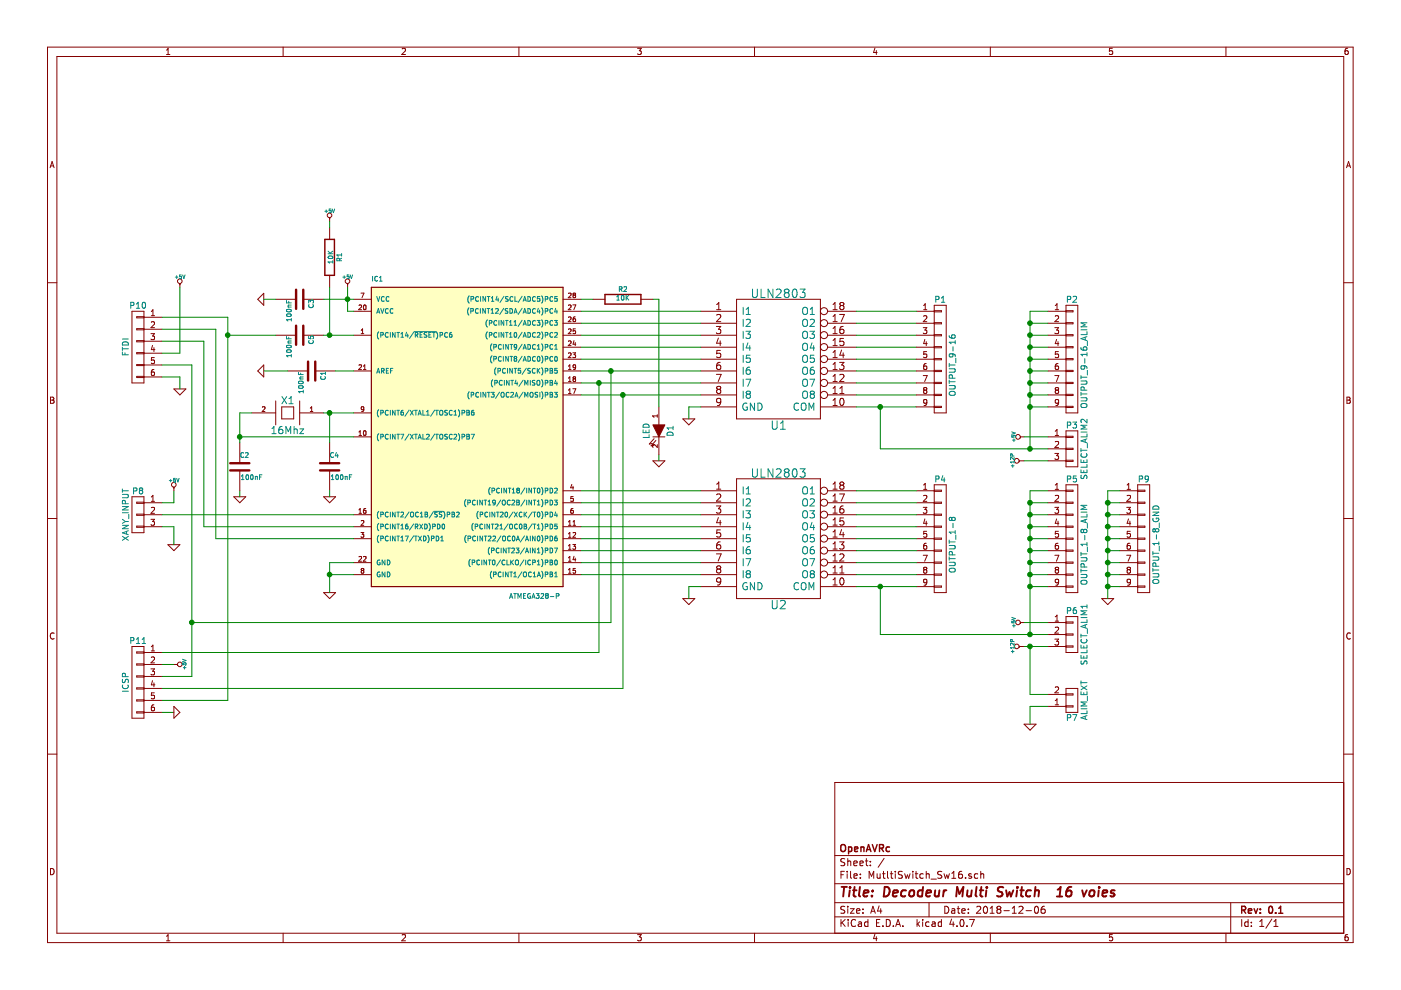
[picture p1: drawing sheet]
EESchema Schematic File Version 2
LIBS:MutltiSwitch_Sw16-rescue
LIBS:power
LIBS:device
LIBS:transistors
LIBS:conn
LIBS:linear
LIBS:regul
LIBS:74xx
LIBS:cmos4000
LIBS:adc-dac
LIBS:memory
LIBS:xilinx
LIBS:special
LIBS:microcontrollers
LIBS:dsp
LIBS:microchip
LIBS:analog_switches
LIBS:motorola
LIBS:texas
LIBS:intel
LIBS:audio
LIBS:interface
LIBS:digital-audio
LIBS:philips
LIBS:display
LIBS:cypress
LIBS:siliconi
LIBS:opto
LIBS:atmel
LIBS:contrib
LIBS:valves
LIBS:MutltiSwitch_Sw16-cache
EELAYER 25 0
EELAYER END
$Descr A4 11693 8268
encoding utf-8
Sheet 1 1
Title "Decodeur Multi Switch  16 voies"
Date "2018-12-06"
Rev "0.1"
Comp "OpenAVRc"
Comment1 ""
Comment2 ""
Comment3 ""
Comment4 ""
$EndDescr
$Comp
L ATMEGA328-P-RESCUE-MutltiSwitch_Sw16-RESCUE-MutltiSwitch_Sw16-RESCUE-MutltiSwitch_Sw16-RESCUE-MutltiSwitch_Sw16 IC1
U 1 1
P 3850 3600
F 0 "IC1" H 3100 4850 40  0000 L BNN
F 1 "ATMEGA328-P" H 4250 2200 40  0000 L BNN
F 2 "DIP-28_W7.62mm_LongPads" H 3850 3600 30  0001 C CIN
F 3 "" H 3850 3600 60  0001 C CNN
	1    3850 3600
	1    0    0    -1  
$EndComp
$Comp
L ULN2803 U2
U 1 1
P 6500 4500
F 0 "U2" H 6500 3950 70  0000 C CNN
F 1 "ULN2803" H 6500 5050 70  0000 C CNN
F 2 "DIP-18_W7.62mm_LongPads" H 6500 4500 60  0001 C CNN
F 3 "" H 6500 4500 60  0001 C CNN
	1    6500 4500
	1    0    0    -1  
$EndComp
$Comp
L ULN2803 U1
U 1 1
P 6500 3000
F 0 "U1" H 6500 2450 70  0000 C CNN
F 1 "ULN2803" H 6500 3550 70  0000 C CNN
F 2 "DIP-18_W7.62mm_LongPads" H 6500 3000 60  0001 C CNN
F 3 "" H 6500 3000 60  0001 C CNN
	1    6500 3000
	1    0    0    -1  
$EndComp
$Comp
L GND #PWR15
U 1 1
P 5750 3500
F 0 "#PWR15" H 5750 3500 30  0001 C CNN
F 1 "GND" H 5750 3430 30  0001 C CNN
F 2 "" H 5750 3500 60  0001 C CNN
F 3 "" H 5750 3500 60  0001 C CNN
	1    5750 3500
	1    0    0    -1  
$EndComp
$Comp
L GND #PWR16
U 1 1
P 5750 5000
F 0 "#PWR16" H 5750 5000 30  0001 C CNN
F 1 "GND" H 5750 4930 30  0001 C CNN
F 2 "" H 5750 5000 60  0001 C CNN
F 3 "" H 5750 5000 60  0001 C CNN
	1    5750 5000
	1    0    0    -1  
$EndComp
$Comp
L +5V #PWR13
U 1 1
P 2900 2400
F 0 "#PWR13" H 2900 2490 20  0001 C CNN
F 1 "+5V" H 2900 2490 30  0000 C CNN
F 2 "" H 2900 2400 60  0001 C CNN
F 3 "" H 2900 2400 60  0001 C CNN
	1    2900 2400
	1    0    0    -1  
$EndComp
$Comp
L C C1
U 1 1
P 2600 3100
F 0 "C1" H 2600 3200 40  0000 L CNN
F 1 "100nF" H 2606 3015 40  0000 L CNN
F 2 "C_1206" H 2638 2950 30  0001 C CNN
F 3 "" H 2600 3100 60  0000 C CNN
	1    2600 3100
	0    1    1    0   
$EndComp
$Comp
L GND #PWR9
U 1 1
P 2200 3100
F 0 "#PWR9" H 2200 3100 30  0001 C CNN
F 1 "GND" H 2200 3030 30  0001 C CNN
F 2 "" H 2200 3100 60  0001 C CNN
F 3 "" H 2200 3100 60  0001 C CNN
	1    2200 3100
	0    1    1    0   
$EndComp
$Comp
L GND #PWR12
U 1 1
P 2750 4950
F 0 "#PWR12" H 2750 4950 30  0001 C CNN
F 1 "GND" H 2750 4880 30  0001 C CNN
F 2 "" H 2750 4950 60  0001 C CNN
F 3 "" H 2750 4950 60  0001 C CNN
	1    2750 4950
	1    0    0    -1  
$EndComp
$Comp
L QUARTZCMS4-RESCUE-MutltiSwitch_Sw16 X1
U 1 1
P 2400 3450
F 0 "X1" H 2400 3350 60  0000 C CNN
F 1 "16Mhz" H 2400 3600 60  0000 C CNN
F 2 "HC-39" H 2400 3450 60  0001 C CNN
F 3 "" H 2400 3450 60  0000 C CNN
	1    2400 3450
	-1   0    0    1   
$EndComp
$Comp
L C C4
U 1 1
P 2750 3900
F 0 "C4" H 2750 4000 40  0000 L CNN
F 1 "100nF" H 2756 3815 40  0000 L CNN
F 2 "C_1206" H 2788 3750 30  0001 C CNN
F 3 "" H 2750 3900 60  0000 C CNN
	1    2750 3900
	1    0    0    -1  
$EndComp
$Comp
L C C2
U 1 1
P 2000 3900
F 0 "C2" H 2000 4000 40  0000 L CNN
F 1 "100nF" H 2006 3815 40  0000 L CNN
F 2 "C_1206" H 2038 3750 30  0001 C CNN
F 3 "" H 2000 3900 60  0000 C CNN
	1    2000 3900
	1    0    0    -1  
$EndComp
$Comp
L GND #PWR7
U 1 1
P 2000 4150
F 0 "#PWR7" H 2000 4150 30  0001 C CNN
F 1 "GND" H 2000 4080 30  0001 C CNN
F 2 "" H 2000 4150 60  0001 C CNN
F 3 "" H 2000 4150 60  0001 C CNN
	1    2000 4150
	1    0    0    -1  
$EndComp
$Comp
L GND #PWR11
U 1 1
P 2750 4150
F 0 "#PWR11" H 2750 4150 30  0001 C CNN
F 1 "GND" H 2750 4080 30  0001 C CNN
F 2 "" H 2750 4150 60  0001 C CNN
F 3 "" H 2750 4150 60  0001 C CNN
	1    2750 4150
	1    0    0    -1  
$EndComp
$Comp
L C C3
U 1 1
P 2500 2500
F 0 "C3" H 2500 2600 40  0000 L CNN
F 1 "100nF" H 2506 2415 40  0000 L CNN
F 2 "C_1206" H 2538 2350 30  0001 C CNN
F 3 "" H 2500 2500 60  0000 C CNN
	1    2500 2500
	0    1    1    0   
$EndComp
$Comp
L +12P #PWR18
U 1 1
P 8550 3850
F 0 "#PWR18" H 8550 3820 30  0001 C CNN
F 1 "+12P" H 8550 3950 30  0000 C CNN
F 2 "" H 8550 3850 60  0001 C CNN
F 3 "" H 8550 3850 60  0001 C CNN
	1    8550 3850
	0    -1   -1   0   
$EndComp
$Comp
L CONN_01X03 P3
U 1 1
P 8950 3750
F 0 "P3" H 8950 3950 50  0000 C CNN
F 1 "SELECT_ALIM2" V 9050 3750 50  0000 C CNN
F 2 "Pin_Header_Straight_1x03_Pitch2.54mm" H 8950 3750 50  0001 C CNN
F 3 "" H 8950 3750 50  0000 C CNN
	1    8950 3750
	1    0    0    -1  
$EndComp
$Comp
L +5V #PWR17
U 1 1
P 8550 3650
F 0 "#PWR17" H 8550 3740 20  0001 C CNN
F 1 "+5V" H 8550 3740 30  0000 C CNN
F 2 "" H 8550 3650 60  0001 C CNN
F 3 "" H 8550 3650 60  0001 C CNN
	1    8550 3650
	0    -1   -1   0   
$EndComp
$Comp
L CONN_01X03 P8
U 1 1
P 1150 4300
F 0 "P8" H 1150 4500 50  0000 C CNN
F 1 "XANY_INPUT" V 1250 4300 50  0000 C CNN
F 2 "Pin_Header_Straight_1x03_Pitch2.54mm" H 1150 4300 50  0001 C CNN
F 3 "" H 1150 4300 50  0000 C CNN
	1    1150 4300
	-1   0    0    -1  
$EndComp
$Comp
L GND #PWR2
U 1 1
P 1450 4550
F 0 "#PWR2" H 1450 4550 30  0001 C CNN
F 1 "GND" H 1450 4480 30  0001 C CNN
F 2 "" H 1450 4550 60  0001 C CNN
F 3 "" H 1450 4550 60  0001 C CNN
	1    1450 4550
	1    0    0    -1  
$EndComp
$Comp
L +5V #PWR1
U 1 1
P 1450 4100
F 0 "#PWR1" H 1450 4190 20  0001 C CNN
F 1 "+5V" H 1450 4190 30  0000 C CNN
F 2 "" H 1450 4100 60  0001 C CNN
F 3 "" H 1450 4100 60  0001 C CNN
	1    1450 4100
	1    0    0    -1  
$EndComp
$Comp
L CONN_01X02 P7
U 1 1
P 8950 5850
F 0 "P7" H 8950 6000 50  0000 C CNN
F 1 "ALIM_EXT" V 9050 5850 50  0000 C CNN
F 2 "XT60_F" H 8950 5850 50  0001 C CNN
F 3 "" H 8950 5850 50  0000 C CNN
	1    8950 5850
	1    0    0    1   
$EndComp
$Comp
L C C5
U 1 1
P 2500 2800
F 0 "C5" H 2500 2900 40  0000 L CNN
F 1 "100nF" H 2506 2715 40  0000 L CNN
F 2 "C_1206" H 2538 2650 30  0001 C CNN
F 3 "" H 2500 2800 60  0000 C CNN
	1    2500 2800
	0    1    1    0   
$EndComp
$Comp
L R R1
U 1 1
P 2750 2150
F 0 "R1" V 2830 2150 40  0000 C CNN
F 1 "10K" V 2757 2151 40  0000 C CNN
F 2 "R_1206" V 2680 2150 30  0001 C CNN
F 3 "" H 2750 2150 30  0000 C CNN
	1    2750 2150
	1    0    0    -1  
$EndComp
$Comp
L +5V #PWR10
U 1 1
P 2750 1850
F 0 "#PWR10" H 2750 1940 20  0001 C CNN
F 1 "+5V" H 2750 1940 30  0000 C CNN
F 2 "" H 2750 1850 60  0001 C CNN
F 3 "" H 2750 1850 60  0001 C CNN
	1    2750 1850
	1    0    0    -1  
$EndComp
$Comp
L R R2
U 1 1
P 5200 2500
F 0 "R2" V 5280 2500 40  0000 C CNN
F 1 "10K" V 5207 2501 40  0000 C CNN
F 2 "R_1206" V 5130 2500 30  0001 C CNN
F 3 "" H 5200 2500 30  0000 C CNN
	1    5200 2500
	0    -1   -1   0   
$EndComp
$Comp
L LED D1
U 1 1
P 5500 3600
F 0 "D1" H 5500 3700 50  0000 C CNN
F 1 "LED" H 5500 3500 50  0000 C CNN
F 2 "LED_1206" H 5500 3600 60  0001 C CNN
F 3 "" H 5500 3600 60  0000 C CNN
	1    5500 3600
	0    1    1    0   
$EndComp
$Comp
L GND #PWR14
U 1 1
P 5500 3850
F 0 "#PWR14" H 5500 3850 30  0001 C CNN
F 1 "GND" H 5500 3780 30  0001 C CNN
F 2 "" H 5500 3850 60  0001 C CNN
F 3 "" H 5500 3850 60  0001 C CNN
	1    5500 3850
	1    0    0    -1  
$EndComp
$Comp
L +12P #PWR20
U 1 1
P 8550 5400
F 0 "#PWR20" H 8550 5370 30  0001 C CNN
F 1 "+12P" H 8550 5500 30  0000 C CNN
F 2 "" H 8550 5400 60  0001 C CNN
F 3 "" H 8550 5400 60  0001 C CNN
	1    8550 5400
	0    -1   -1   0   
$EndComp
$Comp
L CONN_01X03 P6
U 1 1
P 8950 5300
F 0 "P6" H 8950 5500 50  0000 C CNN
F 1 "SELECT_ALIM1" V 9050 5300 50  0000 C CNN
F 2 "Pin_Header_Straight_1x03_Pitch2.54mm" H 8950 5300 50  0001 C CNN
F 3 "" H 8950 5300 50  0000 C CNN
	1    8950 5300
	1    0    0    -1  
$EndComp
$Comp
L +5V #PWR19
U 1 1
P 8550 5200
F 0 "#PWR19" H 8550 5290 20  0001 C CNN
F 1 "+5V" H 8550 5290 30  0000 C CNN
F 2 "" H 8550 5200 60  0001 C CNN
F 3 "" H 8550 5200 60  0001 C CNN
	1    8550 5200
	0    -1   -1   0   
$EndComp
$Comp
L CONN_01X09 P1
U 1 1
P 7850 3050
F 0 "P1" H 7850 3600 50  0000 C CNN
F 1 "OUTPUT_9-16" V 7950 3050 50  0000 C CNN
F 2 "Pin_Header_Straight_1x09_Pitch2.54mm" H 7850 3050 50  0001 C CNN
F 3 "" H 7850 3050 50  0000 C CNN
	1    7850 3050
	1    0    0    -1  
$EndComp
$Comp
L CONN_01X09 P2
U 1 1
P 8950 3050
F 0 "P2" H 8950 3600 50  0000 C CNN
F 1 "OUTPUT_9-16_ALIM" V 9050 3050 50  0000 C CNN
F 2 "Pin_Header_Straight_1x09_Pitch2.54mm" H 8950 3050 50  0001 C CNN
F 3 "" H 8950 3050 50  0000 C CNN
	1    8950 3050
	1    0    0    -1  
$EndComp
$Comp
L CONN_01X09 P4
U 1 1
P 7850 4550
F 0 "P4" H 7850 5100 50  0000 C CNN
F 1 "OUTPUT_1-8" V 7950 4550 50  0000 C CNN
F 2 "Pin_Header_Straight_1x09_Pitch2.54mm" H 7850 4550 50  0001 C CNN
F 3 "" H 7850 4550 50  0000 C CNN
	1    7850 4550
	1    0    0    -1  
$EndComp
$Comp
L CONN_01X09 P5
U 1 1
P 8950 4550
F 0 "P5" H 8950 5100 50  0000 C CNN
F 1 "OUTPUT_1-8_ALIM" V 9050 4550 50  0000 C CNN
F 2 "Pin_Header_Straight_1x09_Pitch2.54mm" H 8950 4550 50  0001 C CNN
F 3 "" H 8950 4550 50  0000 C CNN
	1    8950 4550
	1    0    0    -1  
$EndComp
$Comp
L CONN_01X09 P9
U 1 1
P 9550 4550
F 0 "P9" H 9550 5100 50  0000 C CNN
F 1 "OUTPUT_1-8_GND" V 9650 4550 50  0000 C CNN
F 2 "Pin_Header_Straight_1x09_Pitch2.54mm" H 9550 4550 50  0001 C CNN
F 3 "" H 9550 4550 50  0000 C CNN
	1    9550 4550
	1    0    0    -1  
$EndComp
$Comp
L GND #PWR22
U 1 1
P 9250 5000
F 0 "#PWR22" H 9250 5000 30  0001 C CNN
F 1 "GND" H 9250 4930 30  0001 C CNN
F 2 "" H 9250 5000 60  0001 C CNN
F 3 "" H 9250 5000 60  0001 C CNN
	1    9250 5000
	1    0    0    -1  
$EndComp
$Comp
L GND #PWR21
U 1 1
P 8600 6050
F 0 "#PWR21" H 8600 6050 30  0001 C CNN
F 1 "GND" H 8600 5980 30  0001 C CNN
F 2 "" H 8600 6050 60  0001 C CNN
F 3 "" H 8600 6050 60  0001 C CNN
	1    8600 6050
	1    0    0    -1  
$EndComp
$Comp
L CONN_01X06 P10
U 1 1
P 1150 2900
F 0 "P10" H 1150 3250 50  0000 C CNN
F 1 "FTDI" V 1250 2900 50  0000 C CNN
F 2 "Pin_Header_Straight_2x03_Pitch2.54mm" H 1150 2900 50  0001 C CNN
F 3 "" H 1150 2900 50  0000 C CNN
	1    1150 2900
	-1   0    0    -1  
$EndComp
$Comp
L +5V #PWR5
U 1 1
P 1500 2400
F 0 "#PWR5" H 1500 2490 20  0001 C CNN
F 1 "+5V" H 1500 2490 30  0000 C CNN
F 2 "" H 1500 2400 60  0001 C CNN
F 3 "" H 1500 2400 60  0001 C CNN
	1    1500 2400
	1    0    0    -1  
$EndComp
$Comp
L GND #PWR6
U 1 1
P 1500 3250
F 0 "#PWR6" H 1500 3250 30  0001 C CNN
F 1 "GND" H 1500 3180 30  0001 C CNN
F 2 "" H 1500 3250 60  0001 C CNN
F 3 "" H 1500 3250 60  0001 C CNN
	1    1500 3250
	1    0    0    -1  
$EndComp
$Comp
L GND #PWR8
U 1 1
P 2200 2500
F 0 "#PWR8" H 2200 2500 30  0001 C CNN
F 1 "GND" H 2200 2430 30  0001 C CNN
F 2 "" H 2200 2500 60  0001 C CNN
F 3 "" H 2200 2500 60  0001 C CNN
	1    2200 2500
	0    1    1    0   
$EndComp
Wire Wire Line
	5850 3400 5750 3400
Wire Wire Line
	5750 3400 5750 3500
Wire Wire Line
	5850 4900 5750 4900
Wire Wire Line
	5750 4900 5750 5000
Wire Wire Line
	7150 2600 7650 2600
Wire Wire Line
	7650 2700 7150 2700
Wire Wire Line
	7150 2800 7650 2800
Wire Wire Line
	7650 2900 7150 2900
Wire Wire Line
	7150 3000 7650 3000
Wire Wire Line
	7650 3100 7150 3100
Wire Wire Line
	7150 3200 7650 3200
Wire Wire Line
	7650 3300 7150 3300
Wire Wire Line
	7650 4100 7150 4100
Wire Wire Line
	7150 4200 7650 4200
Wire Wire Line
	7650 4300 7150 4300
Wire Wire Line
	7150 4400 7650 4400
Wire Wire Line
	7650 4500 7150 4500
Wire Wire Line
	7150 4600 7650 4600
Wire Wire Line
	7650 4700 7150 4700
Wire Wire Line
	7150 4800 7650 4800
Wire Wire Line
	2700 2500 2950 2500
Wire Wire Line
	2950 4700 2750 4700
Wire Wire Line
	2750 4700 2750 4950
Wire Wire Line
	2950 4800 2750 4800
Connection ~ 2750 4800
Wire Wire Line
	2700 3450 2950 3450
Wire Wire Line
	2950 3650 2000 3650
Wire Wire Line
	2000 3450 2000 3700
Wire Wire Line
	2000 3450 2100 3450
Wire Wire Line
	2750 3700 2750 3450
Connection ~ 2750 3450
Connection ~ 2000 3650
Wire Wire Line
	2000 4100 2000 4150
Wire Wire Line
	2750 4100 2750 4150
Wire Wire Line
	2950 3100 2800 3100
Wire Wire Line
	2400 3100 2200 3100
Wire Wire Line
	2300 2500 2200 2500
Wire Wire Line
	8750 2600 8600 2600
Wire Wire Line
	8750 2700 8600 2700
Connection ~ 8600 2700
Wire Wire Line
	8600 2800 8750 2800
Connection ~ 8600 2800
Wire Wire Line
	8600 2900 8750 2900
Connection ~ 8600 2900
Wire Wire Line
	8600 3000 8750 3000
Connection ~ 8600 3000
Wire Wire Line
	8600 3100 8750 3100
Connection ~ 8600 3100
Wire Wire Line
	8600 3200 8750 3200
Connection ~ 8600 3200
Wire Wire Line
	8600 3300 8750 3300
Connection ~ 8600 3300
Wire Wire Line
	8750 3850 8550 3850
Wire Wire Line
	8600 2600 8600 3750
Wire Wire Line
	8550 3650 8750 3650
Wire Wire Line
	2700 2800 2950 2800
Wire Wire Line
	1900 2800 2300 2800
Wire Wire Line
	2900 2600 2950 2600
Wire Wire Line
	2900 2400 2900 2600
Connection ~ 2900 2500
Wire Wire Line
	2750 2400 2750 2800
Connection ~ 2750 2800
Wire Wire Line
	2750 1900 2750 1850
Wire Wire Line
	5850 2600 4850 2600
Wire Wire Line
	4850 2700 5850 2700
Wire Wire Line
	5850 2800 4850 2800
Wire Wire Line
	4850 2900 5850 2900
Wire Wire Line
	5850 3000 4850 3000
Wire Wire Line
	4850 3100 5850 3100
Wire Wire Line
	4850 3200 5850 3200
Wire Wire Line
	4850 3300 5850 3300
Wire Wire Line
	5850 4100 4850 4100
Wire Wire Line
	4850 4200 5850 4200
Wire Wire Line
	5850 4300 4850 4300
Wire Wire Line
	4850 4400 5850 4400
Wire Wire Line
	5850 4500 4850 4500
Wire Wire Line
	4850 4600 5850 4600
Wire Wire Line
	4850 4700 5850 4700
Wire Wire Line
	5850 4800 4850 4800
Wire Wire Line
	2950 4300 1350 4300
Wire Wire Line
	4950 2500 4850 2500
Wire Wire Line
	5500 3400 5500 2500
Wire Wire Line
	5500 2500 5450 2500
Wire Wire Line
	5500 3800 5500 3850
Wire Wire Line
	8550 5400 8750 5400
Wire Wire Line
	8550 5200 8750 5200
Wire Wire Line
	7150 3400 7650 3400
Wire Wire Line
	7350 5300 8750 5300
Wire Wire Line
	8750 4100 8600 4100
Wire Wire Line
	8750 4200 8600 4200
Connection ~ 8600 4200
Wire Wire Line
	8600 4300 8750 4300
Connection ~ 8600 4300
Wire Wire Line
	8600 4400 8750 4400
Connection ~ 8600 4400
Wire Wire Line
	8600 4500 8750 4500
Connection ~ 8600 4500
Wire Wire Line
	8600 4600 8750 4600
Connection ~ 8600 4600
Wire Wire Line
	8600 4700 8750 4700
Connection ~ 8600 4700
Wire Wire Line
	8600 4800 8750 4800
Connection ~ 8600 4800
Wire Wire Line
	8600 4100 8600 5300
Wire Wire Line
	8600 4900 8750 4900
Wire Wire Line
	7150 4900 7650 4900
Wire Wire Line
	7350 5300 7350 4900
Connection ~ 7350 4900
Wire Wire Line
	7350 3750 8750 3750
Wire Wire Line
	7350 3750 7350 3400
Connection ~ 7350 3400
Connection ~ 8600 3750
Connection ~ 8600 5300
Connection ~ 8600 4900
Wire Wire Line
	8750 3400 8600 3400
Connection ~ 8600 3400
Wire Wire Line
	9350 4100 9250 4100
Wire Wire Line
	9250 4100 9250 5000
Wire Wire Line
	9350 4200 9250 4200
Connection ~ 9250 4200
Wire Wire Line
	9350 4300 9250 4300
Connection ~ 9250 4300
Wire Wire Line
	9350 4400 9250 4400
Connection ~ 9250 4400
Wire Wire Line
	9350 4500 9250 4500
Connection ~ 9250 4500
Wire Wire Line
	9350 4600 9250 4600
Connection ~ 9250 4600
Wire Wire Line
	9350 4700 9250 4700
Connection ~ 9250 4700
Wire Wire Line
	9350 4800 9250 4800
Connection ~ 9250 4800
Wire Wire Line
	9350 4900 9250 4900
Connection ~ 9250 4900
Wire Wire Line
	8750 5800 8600 5800
Wire Wire Line
	8600 5800 8600 5400
Connection ~ 8600 5400
Wire Wire Line
	8750 5900 8600 5900
Wire Wire Line
	8600 5900 8600 6050
Wire Wire Line
	1800 4500 2950 4500
Wire Wire Line
	1800 4500 1800 2750
Wire Wire Line
	1800 2750 1350 2750
Wire Wire Line
	1350 2850 1700 2850
Wire Wire Line
	1700 2850 1700 4400
Wire Wire Line
	1700 4400 2950 4400
Wire Wire Line
	1450 4550 1450 4400
Wire Wire Line
	1450 4400 1350 4400
Wire Wire Line
	1450 4100 1450 4200
Wire Wire Line
	1450 4200 1350 4200
Wire Wire Line
	1350 2950 1500 2950
Wire Wire Line
	1500 2950 1500 2400
Wire Wire Line
	1350 3150 1500 3150
Wire Wire Line
	1500 3150 1500 3250
Wire Wire Line
	1350 3050 1600 3050
Wire Wire Line
	1600 3050 1600 5650
Wire Wire Line
	1600 5200 5100 5200
Wire Wire Line
	5100 5200 5100 3100
Connection ~ 5100 3100
$Comp
L CONN_01X06 P11
U 1 1
P 1150 5700
F 0 "P11" H 1150 6050 50  0000 C CNN
F 1 "ICSP" V 1250 5700 50  0000 C CNN
F 2 "Pin_Header_Straight_2x03_Pitch2.54mm" H 1150 5700 50  0001 C CNN
F 3 "" H 1150 5700 50  0000 C CNN
	1    1150 5700
	-1   0    0    -1  
$EndComp
Wire Wire Line
	5000 3200 5000 5450
Wire Wire Line
	5000 5450 1350 5450
Connection ~ 5000 3200
$Comp
L +5V #PWR3
U 1 1
P 1450 5550
F 0 "#PWR3" H 1450 5640 20  0001 C CNN
F 1 "+5V" H 1450 5640 30  0000 C CNN
F 2 "" H 1450 5550 60  0001 C CNN
F 3 "" H 1450 5550 60  0001 C CNN
	1    1450 5550
	0    1    1    0   
$EndComp
Wire Wire Line
	1350 5550 1450 5550
Wire Wire Line
	1600 5650 1350 5650
Connection ~ 1600 5200
Wire Wire Line
	5200 3300 5200 5750
Wire Wire Line
	5200 5750 1350 5750
Connection ~ 5200 3300
Wire Wire Line
	1900 2650 1900 5850
Wire Wire Line
	1900 2650 1350 2650
Wire Wire Line
	1900 5850 1350 5850
Connection ~ 1900 2800
Wire Wire Line
	1350 5950 1450 5950
$Comp
L GND #PWR4
U 1 1
P 1450 5950
F 0 "#PWR4" H 1450 5950 30  0001 C CNN
F 1 "GND" H 1450 5880 30  0001 C CNN
F 2 "" H 1450 5950 60  0001 C CNN
F 3 "" H 1450 5950 60  0001 C CNN
	1    1450 5950
	0    -1   -1   0   
$EndComp
$EndSCHEMATC
